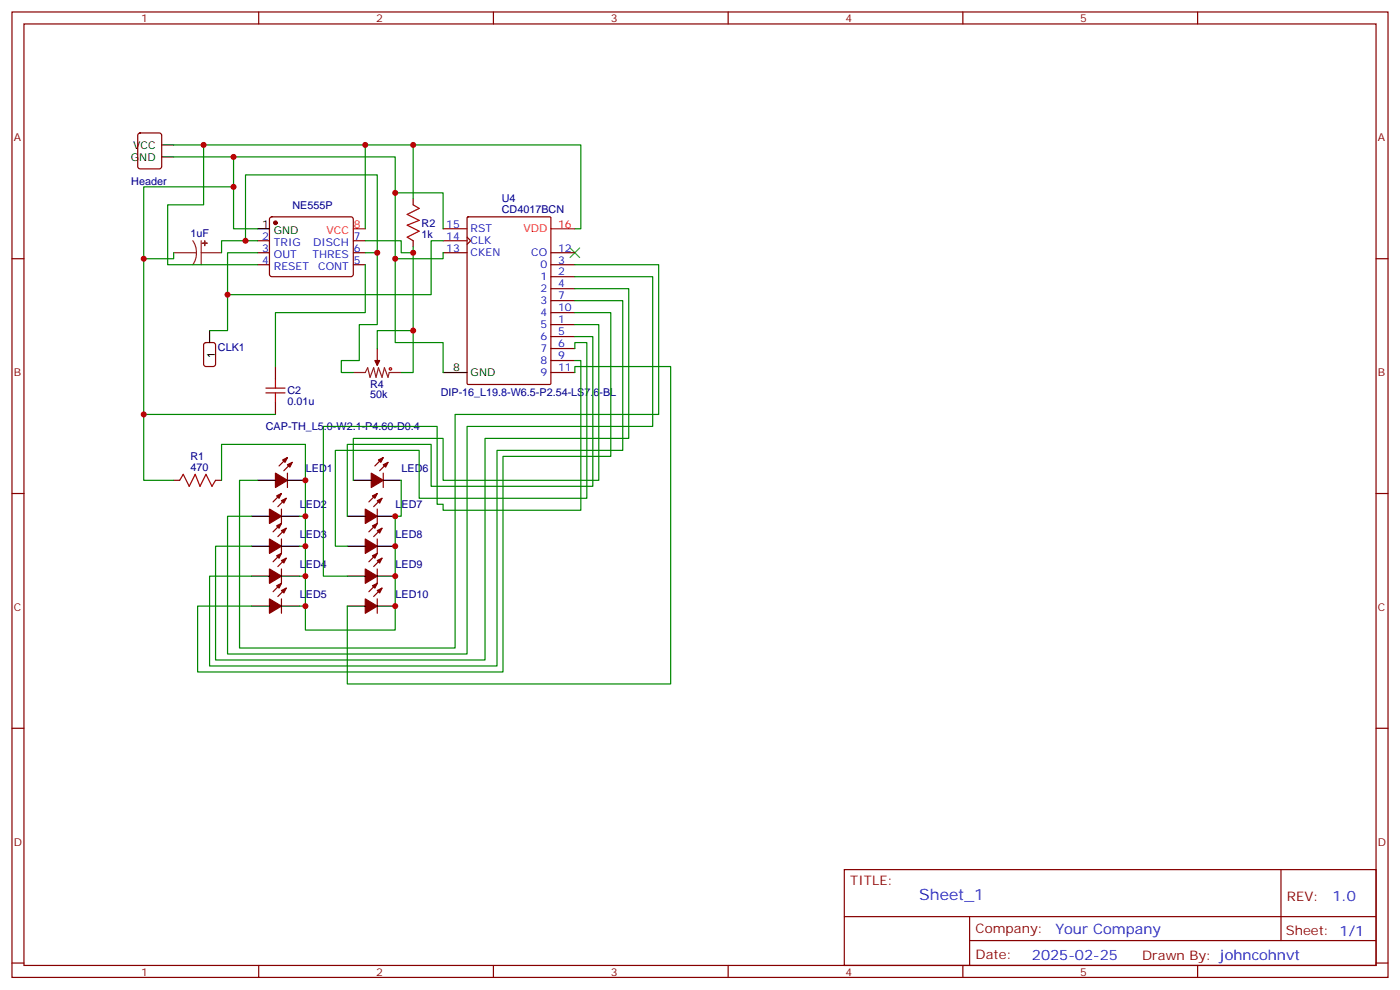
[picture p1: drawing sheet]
<svg xmlns="http://www.w3.org/2000/svg" width="412mm" height="292mm" viewBox="0 0 412 292" stroke-linecap="round" stroke-linejoin="round" font-family="sans-serif">
<g fill="none" stroke="#870000" stroke-width=".35">
<path d="M3.5 3.5h405.4v284.4h-405.4zM7.1 7.1h398.2v277.2h-398.2zM76.2 3.5v3.6M145.3 3.5v3.6M214.5 3.5v3.6M283.6 3.5v3.6M352.8 3.5v3.6M40.8 39.4l.5-.2h5.6l.7 .4v9.4l-.4 .7h-5.9l-.7-.4v-9.4zM121.7 58.6v1.7M3.5 76.2h3.6M75.8 78h3.6M75.8 74.4h3.6"/>
<path d="M75.8 70.9h3.6M79.6 64.1l.5-.2h23.3l.5 .2 .2 .5-.1 16.5-.6 .4-23.6-.1-.4-.6v-16.2zM104.1 78h3.5M104.1 74.4h3.5M104.1 70.9h3.5M121.7 70.9v1.8M130.5 74.4h7.1M130.5 67.4h7.1M130.5 70.9h7.1M137.6 69.9l1 1-1 1.1M137.6 64l.3-.1h24l.3 .1 .1 48.9-.2 .3h-24.2l-.3-.1zM162.3 78h7"/>
<path d="M162.3 74.4h7M405.3 76.2h3.6M162.3 95.6h7M162.3 81.5h7M162.3 85h7M162.3 99.1h7M162.3 88.5h7M162.3 92.1h7M81.1 108v3.5M81.1 118.5v3.6M111.1 102.7v3.5M162.3 102.7h7"/>
<path d="M162.3 106.2h7M162.3 109.7h7M84.7 139.3v4.3M84.7 134.8l-2.5 2.4M86.1 136.2l-2.5 2.4M112.9 139.3v4.3M112.9 134.8l-2.5 2.4M114.3 136.2l-2.5 2.4M3.5 145.3h3.6M51.2 141.5h1.7M63.5 141.5h1.8M82.9 149.9v4.3l-2.5 2.4"/>
<path d="M82.9 158.8v4.2l-2.5 2.5M82.9 145.3l-2.5 2.5M84.3 146.8l-2.5 2.4M84.3 155.6l-2.5 2.4M111.1 149.9v4.3l-2.4 2.4M111.1 158.8v4.2l-2.4 2.5M111.1 145.3l-2.4 2.5M112.5 146.8l-2.4 2.4M112.5 155.6l-2.4 2.4M405.3 145.3h3.6M82.9 167.6v4.2l-2.5 2.5M82.9 176.4v4.2"/>
<path d="M84.3 164.4l-2.5 2.5M84.3 173.2l-2.5 2.5M111.1 167.6v4.2l-2.4 2.5M111.1 176.4v4.2M112.5 164.4l-2.4 2.5M112.5 173.2l-2.4 2.5M3.5 214.5h3.6M405.3 214.5h3.6M248.7 256.1h156.6v28.2h-156.6zM377.3 256.1v20.9M248.7 270h156.5M285.6 277h119.6"/>
<path d="M285.6 270v14.1M3.5 283.6h3.6M76.2 284.3v3.6M145.3 284.3v3.6M214.5 284.3v3.6M283.6 284.3v3.6M352.8 284.3v3.6M405.3 283.6h3.6"/>
</g>
<g fill="none" stroke="#a10000" stroke-width=".35">
<path d="M121.7 60.3l1.8 1.1-3.6 1.7 3.6 1.8-3.6 1.4 3.6 1.8-3.6 1.8 1.8 1M78.3 115.7h5.7M78.3 114.3h5.7M81.1 111.5v2.8M81.1 115.7v2.8M52.9 141.5l1.1-1.8 1.7 3.5 1.8-3.5 1.4 3.5 1.8-3.5 1.7 3.5 1.1-1.7"/>
<circle cx="115" cy="108.7" r=".35"/>
</g>
<path d="M167.9 73l2.8 2.8M170.7 73l-2.8 2.8" fill="none" stroke="#3c3" stroke-width=".35"/>
<g fill="none" stroke="#000" stroke-width=".35">
<path d="M47.6 46.2h3.6M47.6 42.7h3.6M75.8 67.4h3.6M61.7 97.4v3.5M130.5 109.7h7.1M74.1 152h5.3M75.8 141.5h5.3M82.9 152h5.3M84.7 141.5h5.3M102.3 152h5.3M104.1 141.5h5.3M111.1 152h5.3"/>
<path d="M112.9 141.5h5.3M74.1 160.9h5.3M74.1 169.7h5.3M74.1 178.5h5.3M82.9 160.9h5.3M82.9 169.7h5.3M82.9 178.5h5.3M102.3 160.9h5.3M102.3 169.7h5.3M102.3 178.5h5.3M111.1 160.9h5.3M111.1 169.7h5.3"/>
<path d="M111.1 178.5h5.3"/>
</g>
<path d="M104.1 67.4h3.5M162.3 67.4h7" fill="none" stroke="#f00" stroke-width=".35"/>
<path d="M60.2 101.1l.5-.2h2.1l.6 .4 .1 5.9-.5 .7-2.3 .1-.7-.5v-5.9z" fill="none" stroke="#900" stroke-width=".35"/>
<path d="M51.2 74.4h6.7M56.8 70.9l.8 1.7 .3 1.8M57.9 74.4l-.3 1.9-.8 1.7M59.3 74.4h6M59.3 70.9v7.1M104.1 109.7h3.5l.7-1.4 .7 2.8 1.1-2.8 .7 2.8 .7-2.8 1 2.8 .7-2.8 1.1 2.8 .4-1.4h3.5M111.1 106.2v1.4" fill="none" stroke="#8c2424" stroke-width=".35"/>
<g fill="#870000" stroke="#870000" stroke-width=".35">
<path d="M110.4 106.2h1.4l-.7 1.4z"/>
<path d="M83.3 135.5l1.4-.7-.7 1.4z"/>
<path d="M84.7 136.9l1.4-.7-.7 1.4z"/>
<path d="M81.1 139.3l3.6 2.2-3.6 2.1z"/>
<path d="M81.5 146.1l1.4-.8-.7 1.5z"/>
<path d="M82.9 147.5l1.4-.7-.7 1.4z"/>
<path d="M79.4 149.9l3.5 2.1-3.5 2.2z"/>
<path d="M81.5 154.9l1.4-.7-.7 1.4z"/>
<path d="M82.9 156.3l1.4-.7-.7 1.4z"/>
<path d="M79.4 158.8l3.5 2.1-3.5 2.1z"/>
<path d="M81.5 163.7l1.4-.7-.7 1.4z"/>
<path d="M82.9 165.1l1.4-.7-.7 1.4z"/>
<path d="M79.4 167.6l3.5 2.1-3.5 2.1z"/>
<path d="M81.5 172.5l1.4-.7-.7 1.4z"/>
<path d="M82.9 173.9l1.4-.7-.7 1.4z"/>
<path d="M79.4 176.4l3.5 2.1-3.5 2.1z"/>
<path d="M111.5 135.5l1.4-.7-.7 1.4z"/>
<path d="M112.9 136.9l1.4-.7-.7 1.4z"/>
<path d="M109.4 139.3l3.5 2.2-3.5 2.1z"/>
<path d="M109.7 146.1l1.4-.8-.7 1.5z"/>
<path d="M111.1 147.5l1.4-.7-.7 1.4z"/>
<path d="M107.6 149.9l3.5 2.1-3.5 2.2z"/>
<path d="M109.7 154.9l1.4-.7-.7 1.4z"/>
<path d="M111.1 156.3l1.4-.7-.7 1.4z"/>
<path d="M107.6 158.8l3.5 2.1-3.5 2.1z"/>
<path d="M109.7 163.7l1.4-.7-.7 1.4z"/>
<path d="M111.1 165.1l1.4-.7-.7 1.4z"/>
<path d="M107.6 167.6l3.5 2.1-3.5 2.1z"/>
<path d="M109.7 172.5l1.4-.7-.7 1.4z"/>
<path d="M111.1 173.9l1.4-.7-.7 1.4z"/>
<path d="M107.6 176.4l3.5 2.1-3.5 2.1z"/>
<circle cx="81.1" cy="65.6" r=".53"/>
</g>
<g fill="#8c2424" stroke="#8c2424" stroke-width=".35">
<path d="M60.3 70.9v1.4z"/>
<path d="M59.6 71.6h1.4z"/>
</g>
<g fill="none" stroke="#008700" stroke-width=".35">
<path d="M51.2 42.7h119.9v24.7h-1.8M51.2 46.2h65.2v54.7h14.1v8.8M60 42.7v17.6h-10.6v17.7h26.4M68.8 46.2v21.2h7M68.8 55h-26.5v86.5h8.9M107.6 42.7v24.7M116.4 56.8h14.1v10.6M121.7 42.7v15.9M51.2 74.4v1.8h-8.9M72.3 70.9v-19.4h38.8v44.1h-5.3v10.6h-5.3v3.5h3.6M75.8 70.9h-10.5v3.5M75.8 74.4h-8.8v23h-5.3"/>
<path d="M107.6 78v14.1h-26.5v15.9M107.6 70.9h10.6v3.5h3.5M107.6 74.4h3.5M121.7 72.7v37h-3.5M130.5 70.9h-3.5v15.9h-60M130.5 74.4v1.8h-14.1M169.3 78h24.7v44.1h-59.9v68.8h-63.5v-49.4h5.2M121.7 97.4h-10.6v5.3M169.3 81.5h23v44.1h-54.7v67h-70.6v-40.6h7.1M169.3 85h15.9v44.1h-42.3v65.3h-79.4v-33.5h10.6M169.3 88.5h14.1v44.1h-37v63.5h-84.7v-26.4h12.4M169.3 92.1h10.6v42.3h-31.7v63.5h-90v-19.4h15.9"/>
<path d="M169.3 95.6h7.1v45.9h-45.9v-12.4h-26.4v12.4M169.3 99.1h5.3v44.1h-47.6v-12.3h-24.7v21.1M169.3 102.7v-1.8h3.6v45.9h-49.4v-14.2h-24.7v28.3h3.5M169.3 106.2h1.8v44.1h-40.6v-1.8h-1.7v-22.9h-33.6v44.1h7.1M169.3 109.7v-1.7h28.3v93.4h-95.3v-22.9M42.3 122.1h38.8M65.3 141.5v-10.6h24.7v21.1h-1.8M90 152v8.9h-1.8M118.2 141.5v10.5h-1.8v33.6h-26.4v-7.1M90 160.9v8.8h-1.8M90 169.7v8.8h-1.8"/>
</g>
<g fill="#c00">
<circle cx="68.8" cy="46.2" r=".88"/>
<circle cx="107.6" cy="42.7" r=".88"/>
<circle cx="121.7" cy="42.7" r=".88"/>
<circle cx="121.7" cy="97.4" r=".88"/>
<circle cx="72.3" cy="70.9" r=".88"/>
<circle cx="111.1" cy="74.4" r=".88"/>
<circle cx="60" cy="42.7" r=".88"/>
<circle cx="67" cy="86.8" r=".88"/>
<circle cx="116.4" cy="56.8" r=".88"/>
<circle cx="116.4" cy="76.2" r=".88"/>
<circle cx="42.3" cy="76.2" r=".88"/>
<circle cx="68.8" cy="55" r=".88"/>
<circle cx="90" cy="141.5" r=".88"/>
<circle cx="90" cy="152" r=".88"/>
<circle cx="90" cy="160.9" r=".88"/>
<circle cx="90" cy="169.7" r=".88"/>
<circle cx="90" cy="178.5" r=".88"/>
<circle cx="116.4" cy="178.5" r=".88"/>
<circle cx="116.4" cy="169.7" r=".88"/>
<circle cx="116.4" cy="160.9" r=".88"/>
<circle cx="116.4" cy="152" r=".88"/>
<circle cx="42.3" cy="122.1" r=".88"/>
<circle cx="121.7" cy="74.4" r=".88"/>
</g>
<text font-size="4.6" fill="#00f" x="270.8" y="265.1">Sheet_1</text>
<g font-size="4.2" fill="#00f">
<text x="392.5" y="265.4">1.0</text>
<text x="310.9" y="274.9">Your Company</text>
<text x="304" y="282.7">2025-02-25</text>
</g>
<g font-size="3.9" fill="#800">
<text x="250.5" y="260.7">TITLE:</text>
<text x="379.1" y="265.4">REV:</text>
<text x="287.4" y="274.9">Company:</text>
<text x="378.7" y="275.5">Sheet: 1/1</text>
<text x="287.4" y="282.6">Date:</text>
<text x="336.4" y="282.7">Drawn By: johncohnvt</text>
</g>
<g font-size="3.2" fill="#800">
<text x="41.6" y="6.5">1</text>
<text x="110.8" y="6.5">2</text>
<text x="179.9" y="6.5">3</text>
<text x="249.1" y="6.5">4</text>
<text x="318.2" y="6.5">5</text>
<text x="4.1" y="41.6">A</text>
<text x="405.9" y="41.6">A</text>
<text x="4.1" y="110.8">B</text>
<text x="405.9" y="110.8">B</text>
<text x="4.1" y="179.9">C</text>
<text x="405.9" y="179.9">C</text>
<text x="4.1" y="249.1">D</text>
<text x="405.9" y="249.1">D</text>
<text x="41.6" y="287.3">1</text>
<text x="110.8" y="287.3">2</text>
<text x="179.9" y="287.3">3</text>
<text x="249.1" y="287.3">4</text>
<text x="318.2" y="287.3">5</text>
</g>
<g font-size="3.2">
<text x="38.6" y="47.3">GND</text>
<text x="39.3" y="43.7">VCC</text>
<text x="77.2" y="67">1</text>
<text x="80.7" y="68.8">GND</text>
<text x="63.3" y="105.5" transform="rotate(-90 63.3 105.5)">1</text>
<text x="133.5" y="109.4">8</text>
<text x="138.6" y="110.8">GND</text>
</g>
<g font-size="3.2" fill="#000080">
<text x="38.7" y="54.6">Header</text>
<text x="147.8" y="59.5">U4</text>
<text x="86.1" y="61.4">NE555P</text>
<text x="147.8" y="62.7">CD4017BCN</text>
<text x="56.1" y="69.9">1uF</text>
<text x="124.2" y="70">1k</text>
<text x="124.2" y="66.7">R2</text>
<text x="64.2" y="103.4">CLK1</text>
<text x="84.7" y="119.4">0.01u</text>
<text x="84.7" y="116.1">C2</text>
<text x="109" y="117.1">50k</text>
<text x="109" y="114.4">R4</text>
<text x="129.8" y="116.8">DIP-16_L19.8-W6.5-P2.54-LS7.6-BL</text>
<text x="78.3" y="126.5">CAP-TH_L5.0-W2.1-P4.60-D0.4</text>
<text x="56.1" y="135.5">R1</text>
<text x="56.1" y="138.6">470</text>
<text x="90.1" y="139.1">LED1</text>
<text x="118.3" y="139.1">LED6</text>
<text x="88.3" y="149.7">LED2</text>
<text x="116.5" y="149.7">LED7</text>
<text x="88.3" y="158.5">LED3</text>
<text x="116.5" y="158.5">LED8</text>
<text x="88.3" y="167.3">LED4</text>
<text x="116.5" y="167.3">LED9</text>
<text x="88.3" y="176.1">LED5</text>
<text x="116.5" y="176.1">LED10</text>
</g>
<g font-size="3.2" fill="#00f">
<text x="77.2" y="70.6">2</text>
<text x="104.2" y="70.6">7</text>
<text x="131.4" y="67">15</text>
<text x="131.4" y="70.6">14</text>
<text x="138.6" y="68.4">RST</text>
<text x="138.6" y="72">CLK</text>
<text x="77.2" y="74.1">3</text>
<text x="77.2" y="77.6">4</text>
<text x="80.7" y="72.3">TRIG</text>
<text x="80.7" y="75.8">OUT</text>
<text x="92" y="75.8">THRES</text>
<text x="92.2" y="72.3">DISCH</text>
<text x="104.2" y="77.6">5</text>
<text x="104.2" y="74.1">6</text>
<text x="131.4" y="74.1">13</text>
<text x="138.6" y="75.5">CKEN</text>
<text x="156.5" y="75.5">CO</text>
<text x="164.4" y="77.6">3</text>
<text x="164.4" y="74.1">12</text>
<text x="80.7" y="79.4">RESET</text>
<text x="93.7" y="79.4">CONT</text>
<text x="159.2" y="82.6">1</text>
<text x="159.2" y="79">0</text>
<text x="164.4" y="81.1">2</text>
<text x="159.2" y="86.1">2</text>
<text x="159.2" y="89.6">3</text>
<text x="164.4" y="84.7">4</text>
<text x="164.4" y="88.2">7</text>
<text x="159.2" y="93.1">4</text>
<text x="164.4" y="95.2">1</text>
<text x="164.4" y="91.7">10</text>
<text x="159.2" y="96.7">5</text>
<text x="159.2" y="100.2">6</text>
<text x="164.4" y="98.8">5</text>
<text x="159.2" y="103.7">7</text>
<text x="159.2" y="107.2">8</text>
<text x="164.4" y="102.3">6</text>
<text x="164.4" y="105.8">9</text>
<text x="159.2" y="110.8">9</text>
<text x="164.4" y="109.4">11</text>
</g>
<g font-size="3.2" fill="#f00">
<text x="96.2" y="68.8">VCC</text>
<text x="104.2" y="67">8</text>
<text x="154.2" y="68.4">VDD</text>
<text x="164.4" y="67">16</text>
</g>
</svg>
